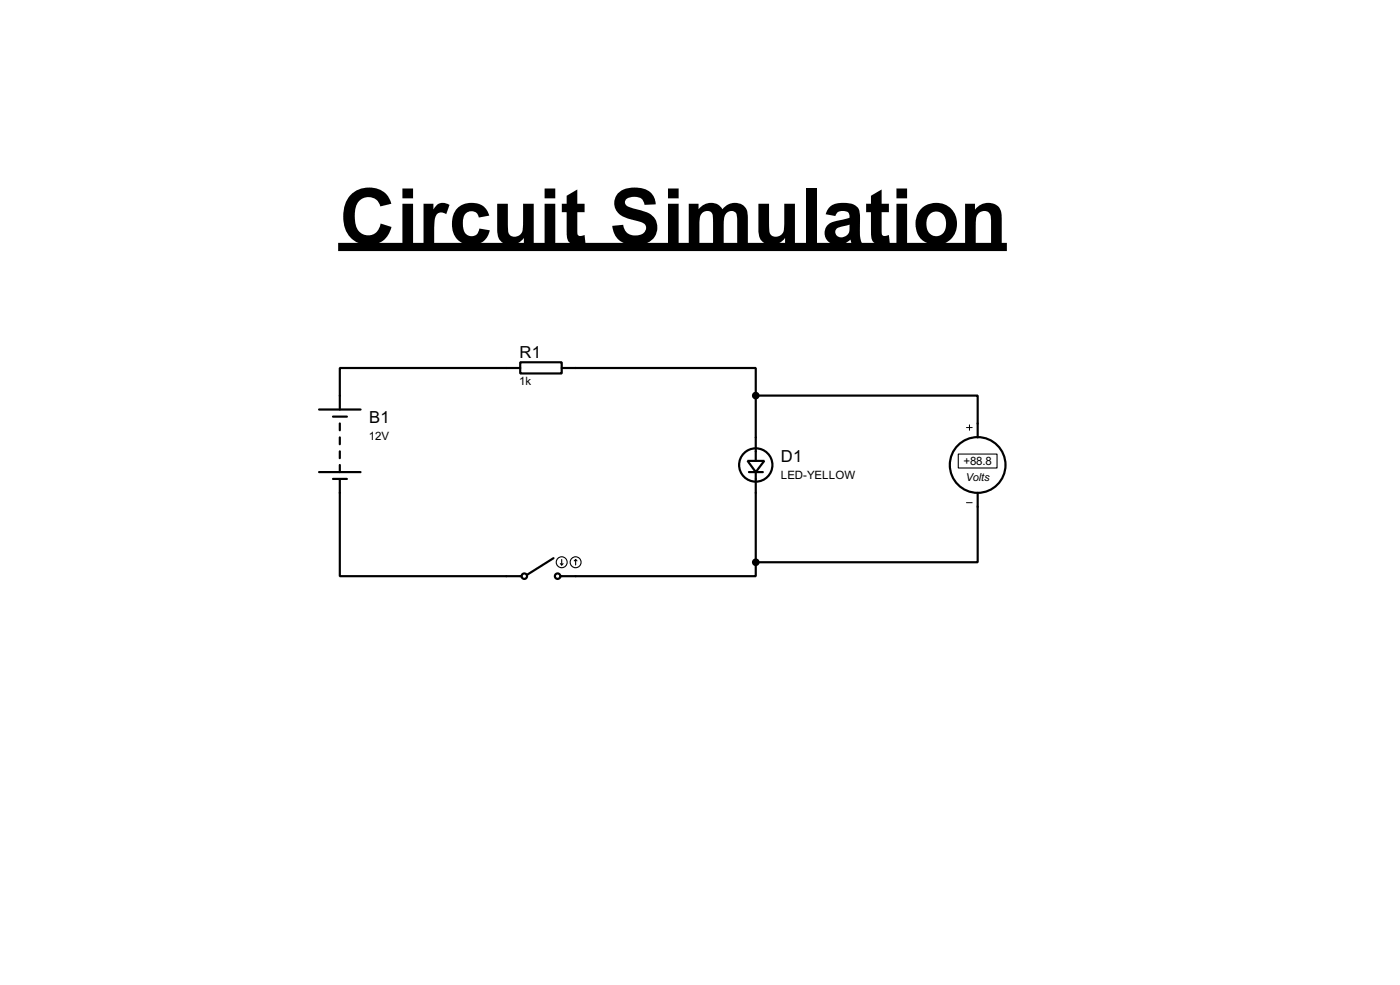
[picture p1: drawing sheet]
<svg xmlns="http://www.w3.org/2000/svg" width="256mm" height="180mm" viewBox="0 0 256 180" stroke-linecap="round" stroke-linejoin="round" font-family="sans-serif">
<g fill="none" stroke="#000" stroke-width=".4">
<path d="M58.5 75h7.6M61 76.3h2.6M62.3 77.5v1.3M95.3 66.3h7.6v2.1h-7.6zM95.3 67.4h-33v7.6M102.9 67.4h35.6v5M138.5 72.4h40.6v7.7M138.5 72.4v12M58.5 86.4h7.6M61 87.7h2.6M62.3 87.7v17.8h33.3M62.3 80.1v1.2"/>
<path d="M62.3 82.6v1.3M62.3 85.1v1.3M137 84.4h3l-1.5 2zM137.2 86.4h2.6M138.5 86.4v16.5M179.1 90.2v12.7h-40.6M101.4 102.2l-4.8 3M138.5 102.9v2.6h-35.8"/>
<circle cx="138.4" cy="85.1" r="3.1"/>
<circle cx="179.1" cy="85.1" r="5.1"/>
<circle cx="96" cy="105.5" r=".5"/>
<circle cx="102.1" cy="105.5" r=".5"/>
</g>
<g fill="none" stroke="#000" stroke-width=".2">
<path d="M175.6 83.1h7.1v2.6h-7.1zM102.7 103.2l.2 .2M102.9 102.4v1M103.2 103.2l-.3 .2M105.5 102.4l-.3 .3M105.5 102.4l.2 .3M105.5 102.4v1"/>
<circle cx="102.9" cy="102.9" r="1"/>
<circle cx="105.4" cy="102.9" r="1"/>
</g>
<path d="M177.1 78.3h1M177.6 77.8v1M177.1 92h1" fill="none" stroke="#000" stroke-width=".18"/>
<g fill="#000" stroke="#000" stroke-width=".4">
<circle cx="138.4" cy="72.4" r=".5"/>
<circle cx="138.4" cy="102.9" r=".5"/>
</g>
<path d="M62 45.2h122.5" fill="none" stroke="#000" stroke-width="1.5" stroke-linecap="butt"/>
<text font-size="15.9" x="62.2" y="44.6">Circuit Simulation</text>
<g font-size="3.4">
<text x="95.2" y="65.5">R1</text>
<text x="67.6" y="77.5">B1</text>
<text x="143.1" y="84.6">D1</text>
</g>
<g font-size="2.4">
<text x="95.1" y="70.5">1k</text>
<text x="67.6" y="80.4">12V</text>
<text x="143" y="87.6">LED-YELLOW</text>
<text x="176.5" y="85">+88.8</text>
</g>
<text font-size="2.3" x="176.9" y="88.1">Volts</text>
</svg>
